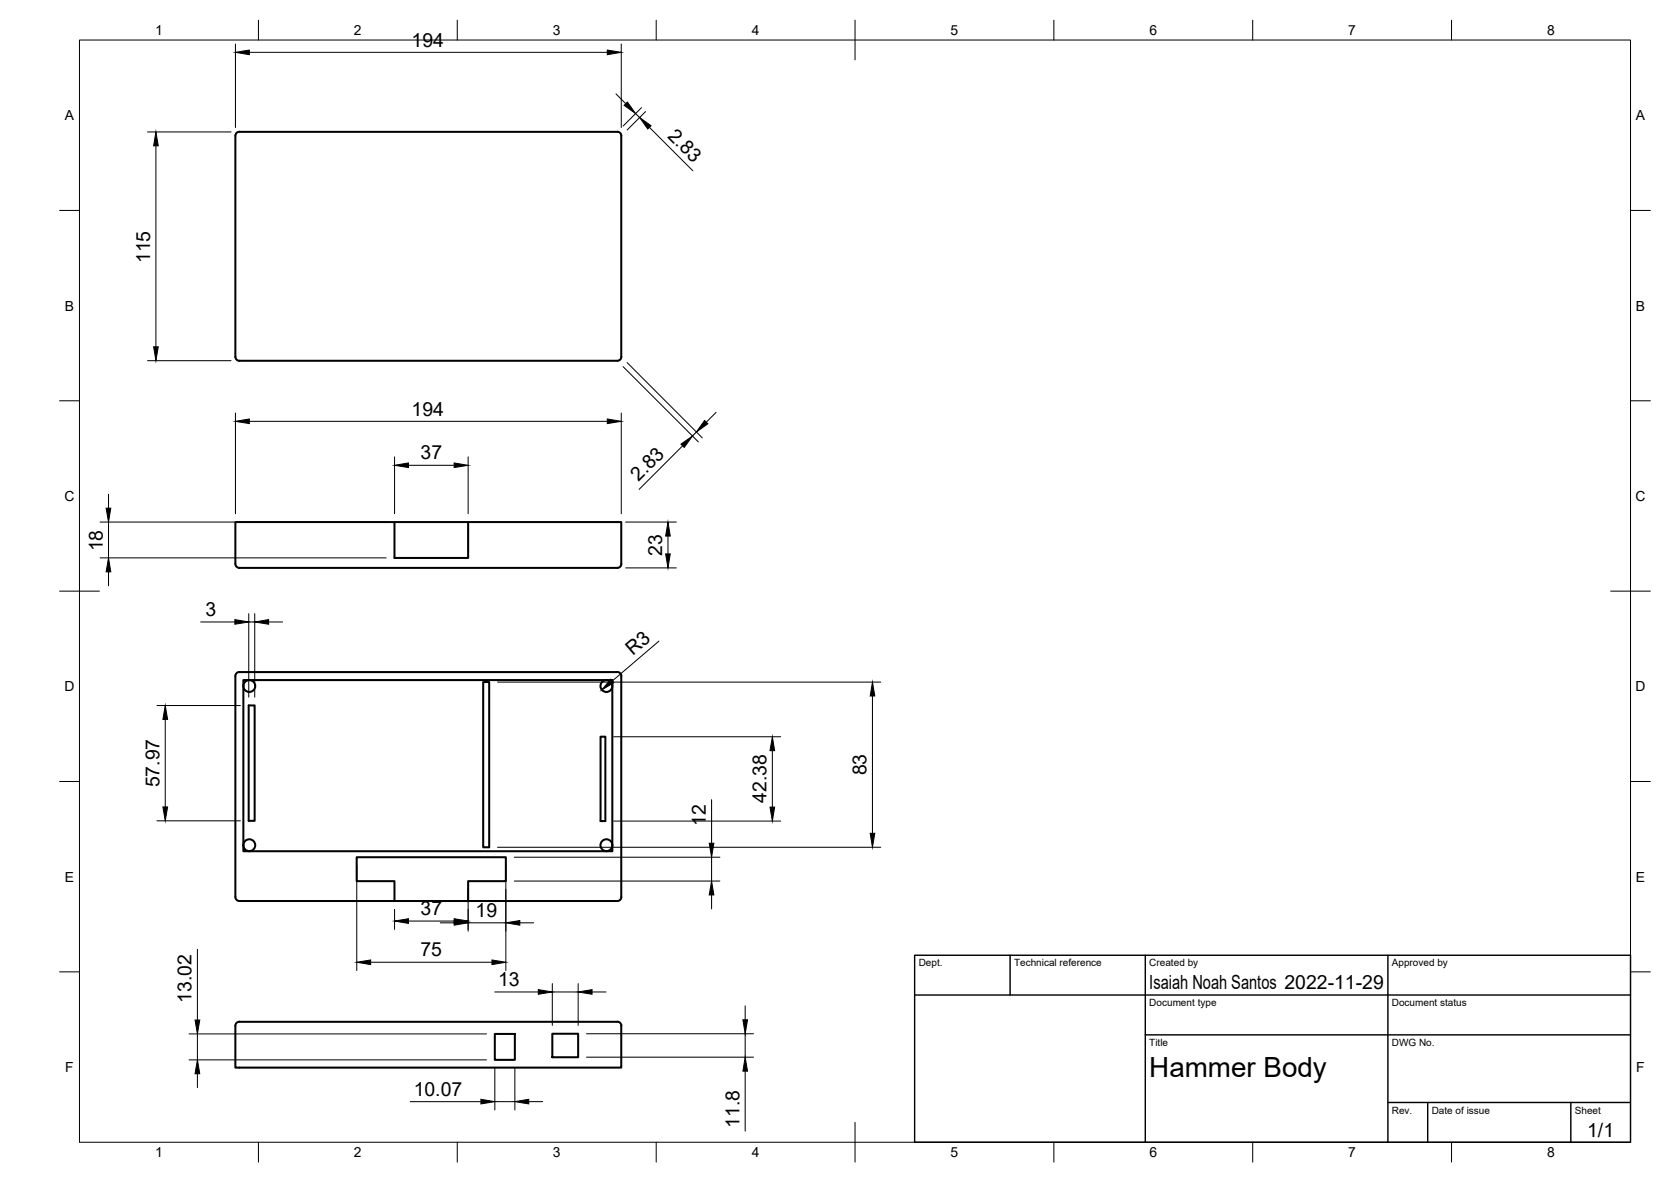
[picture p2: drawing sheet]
<svg xmlns="http://www.w3.org/2000/svg" width="420mm" height="297mm" viewBox="0 0 420 297" stroke-linecap="round" stroke-linejoin="round" font-family="sans-serif">
<!-- layer: Visible -->
<g fill="none" stroke="#000" stroke-width=".51">
<path d="M59.5 33.4l.7-.3h95a.97 .97 0 0 1 1 1v55.6a1.01 1.01 0 0 1-1 1h-95a1.01 1.01 0 0 1-1-1v-55.6zM59.2 131.2h97v10.5a1.01 1.01 0 0 1-1 1h-95a1.01 1.01 0 0 1-1-1zM99.2 131.2v9h18.5v-9M59.5 169.2l.7-.3h95a.97 .97 0 0 1 1 1v55.5a1.01 1.01 0 0 1-1 1h-37.5v-5h9.5v-6h-37.5v6h9.5v5h-39a1.01 1.01 0 0 1-1-1v-55.5zM61.2 170.9h92.8v43h-92.8zM62.5 177.3h1.5v29h-1.5zM121.5 171.4h1.5v41.5h-1.5zM151 185.1h1.2v21.2h-1.2zM99.2 226.4h18.5M59.5 257.1l.7-.3h95a1.01 1.01 0 0 1 1 1v10.5h-97v-10.5zM124.4 259.8h5.1v6.5h-5.1zM138.9 259.8h6.5v5.9h-6.5z"/>
<circle cx="62.7" cy="172.4" r="1.49"/>
<circle cx="152.5" cy="172.4" r="1.49"/>
<circle cx="62.7" cy="212.4" r="1.49"/>
<circle cx="152.5" cy="212.4" r="1.49"/>
</g>
<!-- layer: BORDER -->
<g fill="none" stroke="#000" stroke-width=".25">
<path d="M20 10.1h390v276.9h-390zM65 5.1v5M115 5.1v5M165 5.1v5M215 5.1v10M265 5.1v5M315 5.1v5M365 5.1v5M15 52.9h5M410 52.9h5M15 100.7h5M410 100.7h5"/>
<path d="M15 148.6h10M405 148.6h10M15 196.4h5M410 196.4h5M15 244.2h5M410 244.2h5M65 287v5M115 287v5M165 287v5M215 282.1v9.9M265 287v5M315 287v5"/>
<path d="M365 287v5"/>
</g>
<!-- layer: TITLEBLOCK -->
<path d="M230 240.1h180v46.9h-180zM230 250h180M254 240.1v9.9M288 240.1v46.9M349 240.1v46.9M288 260.1h122M349 277.1h61M359 277.1v9.9M395 277.1v9.9" fill="none" stroke="#000" stroke-width=".36"/>
<!-- layer: FD_Dimensions -->
<g fill="none" stroke="#000" stroke-width=".25">
<path d="M59.2 11.1v21M62.7 13.2h90M156.2 11.1v21M37.1 33.2h21M39.2 36.6v50.6M154.9 23.6l2.5 2.5M159.8 28.5l1 1M161.3 27.1l-4.6 4.6M162.3 28.1l-4.6 4.6M163.3 32l10.9 10.9M37.1 90.6h21M156.7 92.1l18.9 18.9"/>
<path d="M157.7 91.1l18.9 19M59.2 103.8v25.3M62.7 105.9h90M99.2 114.8v14.3M102.7 116.9h11.5M117.7 114.8v14.3M156.2 103.8v25.3M171.6 112l-10.9 11M175.1 108.5l-1 1.1M180.1 103.6l-2.5 2.5M25.2 131.2h71.9M27.3 124.2v3.5"/>
<path d="M27.3 131.2v9M157.3 131.2h12.8M168 134.7v4.5M25.2 140.2h71.9M27.3 143.7v3.5M50.5 156.3h8.6M62.5 154.2v21M62.5 156.3h1.6M64.1 154.2v21M67.5 156.3h3.6M157.3 142.7h12.8M39.5 177.3h21"/>
<path d="M125.1 171.4h96.4M165.7 161.1l-11.7 10M219.4 174.9v34.5M41.6 180.8v22M154.3 185.2h42M194.2 188.6v14.2M39.5 206.3h21M89.7 217.5v26.4M125.1 212.9h96.4M127.2 217.5v26.4M129.3 215.4h51.7M154.3 206.3h42"/>
<path d="M178.9 201v10.9M178.9 215.4v6M49.6 238.6v17.7M99.2 228.5v5.1M102.7 231.5h11.5M110.7 231.9h3.5M117.7 223.5v10.5M117.7 231.9h9.5M129.3 221.4h51.7M130.7 231.9h3.5M178.9 224.9v3.5M47.5 259.8h74.8"/>
<path d="M49.6 259.8v6.5M93.2 241.8h30.5M124.4 249.3h11M138.9 247.2v10.5M138.9 249.3h6.5M145.4 247.2v10.5M147.5 259.8h42M148.9 249.3h3.5M187.4 252.8v3.5M187.4 259.8v5.9M47.5 266.3h74.8M49.6 269.8v3.5"/>
<path d="M103.1 276.8h17.8M124.4 268.4v10.5M124.4 276.8h5.1M129.5 268.4v10.5M132.9 276.8h3.6M147.5 265.7h42M187.4 269.2v15.1"/>
</g>
<g fill="#000" stroke="#000" stroke-width=".25">
<path d="M59.2 13.2l3.5-.6v1.1zM152.7 12.6l3.5 .6-3.5 .5zM39.2 33.2l.6 3.4h-1.2zM157.8 25.6l2 2.9-2.9-2zM160.8 29.5l2.9 2.1-.8 .8zM38.6 87.2h1.2l-.6 3.4zM59.2 105.9l3.5-.6v1.2zM99.2 116.9l3.5-.6v1.2zM114.2 116.3l3.5 .6-3.5 .6zM152.7 105.3l3.5 .6-3.5 .6zM171.2 111.6l2.9-2-2.1 2.8zM177.2 105.7l.8 .8-2.9 2z"/>
<path d="M26.7 127.7h1.2l-.6 3.5zM167.4 139.2h1.1l-.5 3.5zM168 131.2l.5 3.5h-1.1zM27.3 140.2l.6 3.5h-1.2zM59.1 155.7l3.4 .6-3.4 .6zM64.1 156.3l3.4-.6v1.2zM153.6 170.7l.7 .9-3 1.8zM219.4 171.4l.6 3.5h-1.2zM41.6 177.3l.5 3.5h-1.1zM194.2 185.2l.6 3.4h-1.2zM41 202.8h1.1l-.5 3.5zM178.3 211.9h1.2l-.6 3.5z"/>
<path d="M193.6 202.8h1.2l-.6 3.5zM218.8 209.4h1.2l-.6 3.5zM99.2 231.5l3.5-.6v1.2zM114.2 231.3l3.5 .6-3.5 .6zM114.2 230.9l3.5 .6-3.5 .6zM127.2 231.9l3.5-.6v1.2zM178.9 221.4l.6 3.5h-1.2zM49 256.3h1.2l-.6 3.5zM89.7 241.8l3.5-.6v1.2zM123.7 241.2l3.5 .6-3.5 .6zM135.4 248.7l3.5 .6-3.5 .6zM145.4 249.3l3.5-.6v1.2z"/>
<path d="M186.8 256.3h1.2l-.6 3.5zM49.6 266.3l.6 3.5h-1.2zM120.9 276.3l3.5 .5-3.5 .6zM129.5 276.8l3.4-.5v1.1zM187.4 265.7l.6 3.5h-1.2z"/>
</g>
<text font-size="7" x="289" y="270.6">Hammer Body</text>
<g font-size="4.9">
<text x="103.5" y="11.7">194</text>
<text x="167.7" y="34.3" transform="rotate(45 167.7 34.3)">2.83</text>
<text x="37.7" y="66.2" transform="rotate(-90 37.7 66.2)">115</text>
<text x="103.5" y="104.4">194</text>
<text x="105.7" y="115.5">37</text>
<text x="160.6" y="121" transform="rotate(-45 160.6 121)">2.83</text>
<text x="25.8" y="138.6" transform="rotate(-90 25.8 138.6)">18</text>
<text x="166.5" y="139.6" transform="rotate(-90 166.5 139.6)">23</text>
<text x="51.6" y="154.8">3</text>
<text x="159.1" y="164.8" transform="rotate(-40 159.1 164.8)">R3</text>
<text x="40.1" y="197.9" transform="rotate(-90 40.1 197.9)">57.97</text>
<text x="217.9" y="194.9" transform="rotate(-90 217.9 194.9)">83</text>
<text x="192.7" y="201.8" transform="rotate(-90 192.7 201.8)">42.38</text>
<text x="177.5" y="207.5" transform="rotate(-90 177.5 207.5)">12</text>
<text x="105.7" y="230">37</text>
<text x="119.6" y="230.4">19</text>
<text x="105.7" y="240.4">75</text>
<text x="48.2" y="252" transform="rotate(-90 48.2 252)">13.02</text>
<text x="125.3" y="247.8">13</text>
<text x="289" y="248.5">Isaiah Noah Santos 2022-11-29</text>
<text x="104" y="275.4">10.07</text>
<text x="185.9" y="283.4" transform="rotate(-90 185.9 283.4)">11.8</text>
<text x="399.1" y="285.7">1/1</text>
</g>
<g font-size="3.5">
<text x="39" y="8.8">1</text>
<text x="89" y="8.8">2</text>
<text x="139" y="8.8">3</text>
<text x="189" y="8.8">4</text>
<text x="239" y="8.8">5</text>
<text x="289" y="8.8">6</text>
<text x="339" y="8.8">7</text>
<text x="389" y="8.8">8</text>
<text x="16.3" y="30.2">A</text>
<text x="411.3" y="30.2">A</text>
<text x="16.3" y="78">B</text>
<text x="411.3" y="78">B</text>
<text x="16.2" y="125.9">C</text>
<text x="411.2" y="125.9">C</text>
<text x="16.2" y="173.7">D</text>
<text x="411.2" y="173.7">D</text>
<text x="16.3" y="221.6">E</text>
<text x="411.3" y="221.6">E</text>
<text x="16.4" y="269.4">F</text>
<text x="411.4" y="269.4">F</text>
<text x="39" y="290.8">1</text>
<text x="89" y="290.8">2</text>
<text x="139" y="290.8">3</text>
<text x="189" y="290.8">4</text>
<text x="239" y="290.8">5</text>
<text x="289" y="290.8">6</text>
<text x="339" y="290.8">7</text>
<text x="389" y="290.8">8</text>
</g>
<g font-size="2.5">
<text x="231" y="242.9">Dept.</text>
<text x="255" y="242.9">Technical reference</text>
<text x="289" y="242.9">Created by</text>
<text x="350" y="242.9">Approved by</text>
<text x="289" y="252.8">Document type</text>
<text x="350" y="252.8">Document status</text>
<text x="289" y="262.9">Title</text>
<text x="350" y="262.9">DWG No.</text>
<text x="350" y="279.9">Rev.</text>
<text x="360" y="279.9">Date of issue</text>
<text x="396" y="279.9">Sheet</text>
</g>
</svg>
